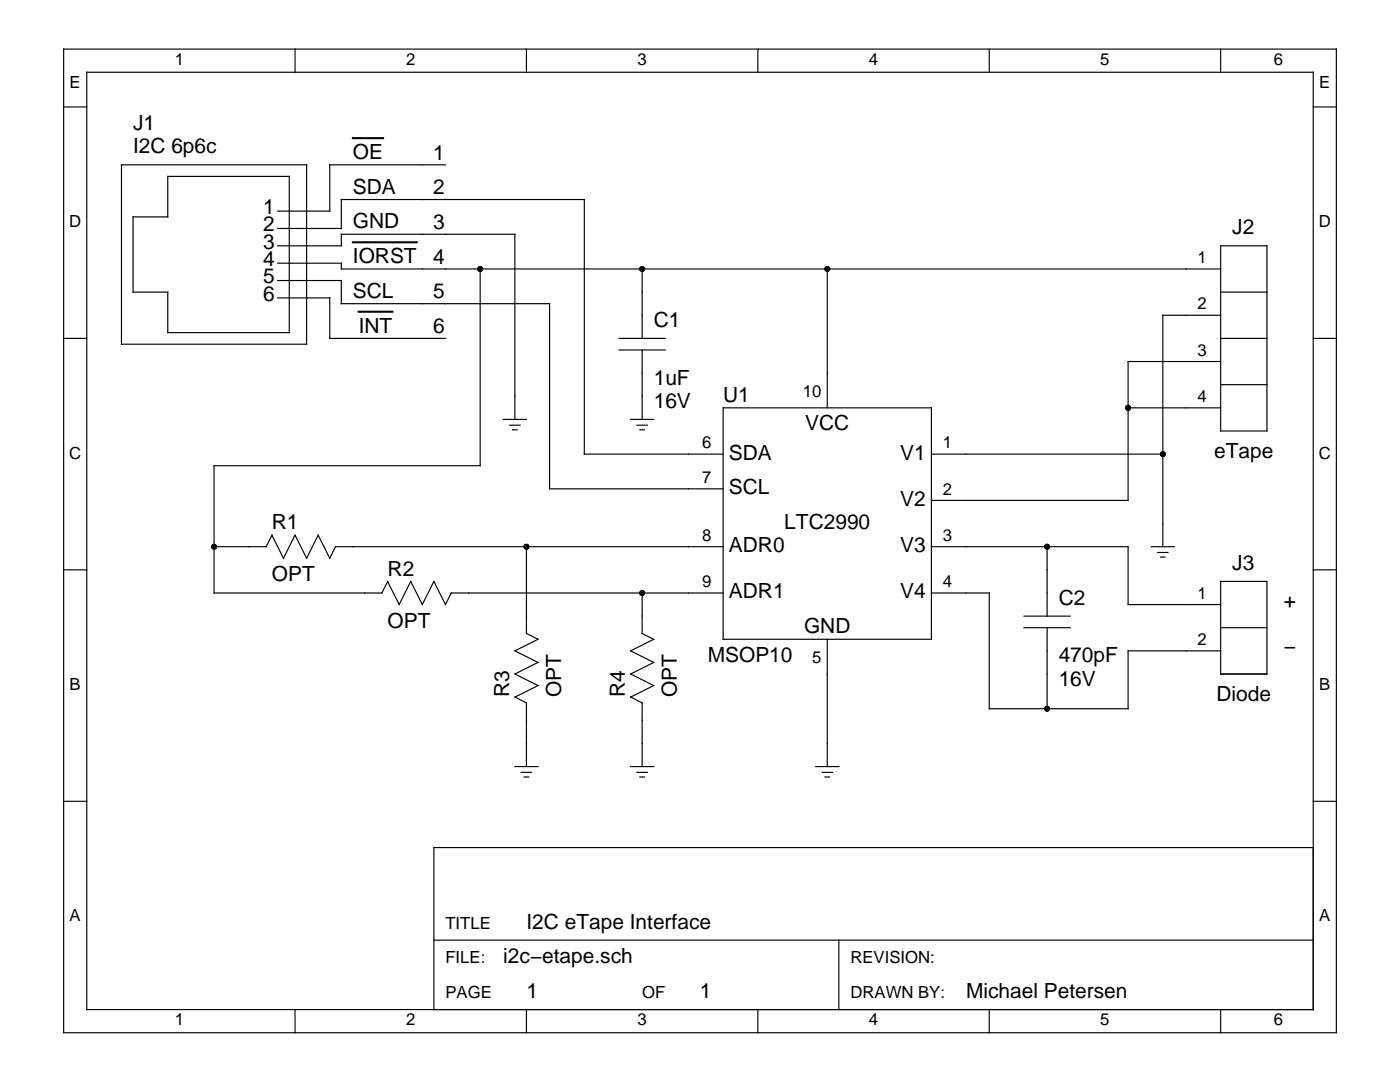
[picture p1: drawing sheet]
<svg xmlns="http://www.w3.org/2000/svg" width="279mm" height="216mm" viewBox="0 0 279 216" stroke-linecap="round" stroke-linejoin="round" font-family="sans-serif">
<g fill="none" stroke="#000" stroke-width=".23">
<path d="M12.7 9.8h254v196.3h-254zM17.3 14.4h244.8v187.1h-244.8zM58.9 9.8v4.6M105.1 9.8v4.6M151.2 9.8v4.6M197.4 9.8v4.6M243.6 9.8v4.6M12.7 21.3h4.6M24.2 32.9h37v35.8h-37zM33.5 35.2h24.2v31.2h-24.2v-8.1h-6.9v-15h6.9zM88.9 32.9h-23.1v9.2h-10.4M262.1 21.3h4.6"/>
<path d="M55.4 59.4h10.4v8.1h23.1M55.4 45.6h12.7v-5.8h48.5v50.8h27.7M55.4 56h12.7v4.6h41.6v36.9h34.6M55.4 49.1h12.7v-2.4h34.7v37M55.4 52.5h12.7v1.2h175.5M95.8 53.7v39.2h-53.1v25.4h33.5M128.2 53.7v13.8M165.1 53.7v27.7M243.6 49.1h9.2v36.9h-9.2zM243.6 58.3h9.2M12.7 67.5h4.6M123.5 67.5h9.3"/>
<path d="M123.5 69.8h9.3M128.2 69.8v13.9M243.6 67.5h9.2M243.6 72.1h-18.5v27.8h-39.2M243.6 62.9h-11.5v46.2M243.6 76.8h9.2M262.1 67.5h4.6M100.4 83.7h4.7M101.7 84.8h2.1M102.3 85.8h.9M125.8 83.7h4.7M127.1 84.8h2.1"/>
<path d="M127.7 85.8h.9M144.3 81.4h41.6v46.2h-41.6zM185.9 90.6h46.2M225.1 81.4h18.5M12.7 113.7h4.6M42.7 109.1h10.5M53.1 109.1l1.2-2.3 2.3 4.6 2.3-4.6 2.3 4.6 2.3-4.6 2.3 4.6 1.2-2.3h77.3M77.4 116l2.3 4.6 2.3-4.6 2.3 4.6 2.3-4.6 2.3 4.6 1.2-2.3h54.2M77.4 116l-1.2 2.3M105.1 109.1v17.3l2.3 1.2-4.6 2.3 4.6 2.3-4.6 2.3 4.6 2.3-4.6 2.3 2.3 1.2M128.2 118.3v8.1l2.3 1.2-4.7 2.3 4.7 2.3-4.7 2.3 4.7 2.3-4.7 2.3 2.4 1.2M185.9 118.3h11.5v23.1h27.7v-11.5h18.5"/>
<path d="M185.9 109.1h39.2v11.5h18.5M209 109.1v13.8M229.8 109.1h4.6M231 110.2h2.1M231.6 111.2h.9M243.6 116h9.2v18.5h-9.2zM262.1 113.7h4.6M165.1 127.6v25.4M204.4 122.9h9.2M204.4 125.3h9.2M209 125.3v16.1M243.6 125.3h9.2"/>
<path d="M12.7 159.9h4.6M102.8 153h4.6M104 154.1h2.1M104.6 155h.9M105.1 140.2v12.8M125.8 153h4.7M127.1 154.1h2.1M127.7 155h.9M128.2 140.2v12.8M162.8 153h4.6M164.1 154.1h2M164.6 155h1"/>
<path d="M262.1 159.9h4.6M262.1 169.1h-175.5v32.4M86.6 187.6h175.5M167.4 187.6v13.9M58.9 201.5v4.6M105.1 201.5v4.6M151.2 201.5v4.6M197.4 201.5v4.6M243.6 201.5v4.6"/>
</g>
<path d="M70.4 27.6h6.1M70.4 48.3h12.8M71.6 62.2h6.7" fill="none" stroke="#000" stroke-width=".42"/>
<g fill="#000">
<circle cx="95.8" cy="53.7" r=".58"/>
<circle cx="128.2" cy="53.7" r=".58"/>
<circle cx="165.1" cy="53.7" r=".58"/>
<circle cx="225.1" cy="81.4" r=".58"/>
<circle cx="232.1" cy="90.6" r=".58"/>
<circle cx="42.7" cy="109.1" r=".58"/>
<circle cx="105.1" cy="109.1" r=".58"/>
<circle cx="128.2" cy="118.3" r=".58"/>
<circle cx="209" cy="109.1" r=".58"/>
<circle cx="209" cy="141.4" r=".58"/>
</g>
<g font-size="4.2">
<text x="26.6" y="26">J1</text>
<text x="26.6" y="30.6">I2C 6p6c</text>
<text x="70.4" y="31.7">OE</text>
<text x="86.5" y="31.8">1</text>
<text x="70.4" y="38.7">SDA</text>
<text x="86.5" y="38.8">2</text>
<text x="52.5" y="42.7">1</text>
<text x="52.5" y="46.2">2</text>
<text x="70.4" y="45.6">GND</text>
<text x="86.5" y="45.7">3</text>
<text x="245.9" y="46.7">J2</text>
<text x="52.5" y="49.6">3</text>
<text x="52.5" y="53.1">4</text>
<text x="70.4" y="52.5">IORST</text>
<text x="86.5" y="52.6">4</text>
<text x="52.5" y="56.6">5</text>
<text x="70.4" y="59.4">SCL</text>
<text x="86.5" y="59.6">5</text>
<text x="52.5" y="60">6</text>
<text x="130.5" y="65.2">C1</text>
<text x="71.6" y="66.4">INT</text>
<text x="86.5" y="66.5">6</text>
<text x="130.5" y="76.8">1uF</text>
<text x="130.5" y="81.4">16V</text>
<text x="144.3" y="80.2">U1</text>
<text x="160.7" y="85.7">VCC</text>
<text x="145.5" y="91.7">SDA</text>
<text x="179.6" y="91.7">V1</text>
<text x="242.3" y="91.3">eTape</text>
<text x="145.5" y="98.6">SCL</text>
<text x="179.6" y="100.9">V2</text>
<text x="54.3" y="105.6">R1</text>
<text x="156.5" y="105.6">LTC2990</text>
<text x="145.5" y="110.2">ADR0</text>
<text x="179.6" y="110.2">V3</text>
<text x="245.9" y="113.7">J3</text>
<text x="54.3" y="116">OPT</text>
<text x="77.4" y="114.9">R2</text>
<text x="145.5" y="119.4">ADR1</text>
<text x="179.6" y="119.4">V4</text>
<text x="77.4" y="125.3">OPT</text>
<text x="211.3" y="120.6">C2</text>
<text x="256.2" y="121.3">+</text>
<text x="160.5" y="126.4">GND</text>
<text x="256.2" y="130.3">−</text>
<text x="141.3" y="132.2">MSOP10</text>
<text x="211.3" y="132.2">470pF</text>
<text x="211.3" y="136.8">16V</text>
<text x="101.6" y="139.1" transform="rotate(-90 101.6 139.1)">R3</text>
<text x="112" y="139.1" transform="rotate(-90 112 139.1)">OPT</text>
<text x="124.7" y="139.1" transform="rotate(-90 124.7 139.1)">R4</text>
<text x="135.1" y="139.1" transform="rotate(-90 135.1 139.1)">OPT</text>
<text x="242.8" y="139.8">Diode</text>
<text x="105.1" y="185.3">I2C eTape Interface</text>
<text x="100.4" y="192.2">i2c−etape.sch</text>
<text x="105.1" y="199.1">1</text>
<text x="139.7" y="199.1">1</text>
<text x="192.8" y="199.1">Michael Petersen</text>
</g>
<g font-size="3.3">
<text x="13.9" y="17.6">E</text>
<text x="34.9" y="13">1</text>
<text x="81" y="13">2</text>
<text x="127.2" y="13">3</text>
<text x="173.4" y="13">4</text>
<text x="219.6" y="13">5</text>
<text x="254.2" y="13">6</text>
<text x="263.3" y="17.6">E</text>
<text x="13.8" y="45.3">D</text>
<text x="263.2" y="45.3">D</text>
<text x="239" y="52.5">1</text>
<text x="239" y="61.8">2</text>
<text x="239" y="71">3</text>
<text x="160.2" y="79.2">10</text>
<text x="239" y="80.2">4</text>
<text x="140.2" y="89.5">6</text>
<text x="188.2" y="89.5">1</text>
<text x="13.8" y="91.5">C</text>
<text x="263.2" y="91.5">C</text>
<text x="140.2" y="96.4">7</text>
<text x="188.2" y="98.7">2</text>
<text x="140.2" y="107.9">8</text>
<text x="188.2" y="107.9">3</text>
<text x="140.2" y="117.2">9</text>
<text x="188.2" y="117.2">4</text>
<text x="239" y="119.5">1</text>
<text x="239" y="128.7">2</text>
<text x="13.9" y="137.7">B</text>
<text x="162.1" y="132.2">5</text>
<text x="263.3" y="137.7">B</text>
<text x="13.9" y="183.9">A</text>
<text x="88.9" y="185.3">TITLE</text>
<text x="263.3" y="183.9">A</text>
<text x="88.9" y="192.2">FILE:</text>
<text x="169.7" y="192.2">REVISION:</text>
<text x="88.9" y="199.1">PAGE</text>
<text x="128.2" y="199.1">OF</text>
<text x="169.7" y="199.1">DRAWN BY:</text>
<text x="34.9" y="204.6">1</text>
<text x="81" y="204.6">2</text>
<text x="127.2" y="204.6">3</text>
<text x="173.4" y="204.6">4</text>
<text x="219.6" y="204.6">5</text>
<text x="254.2" y="204.6">6</text>
</g>
</svg>
